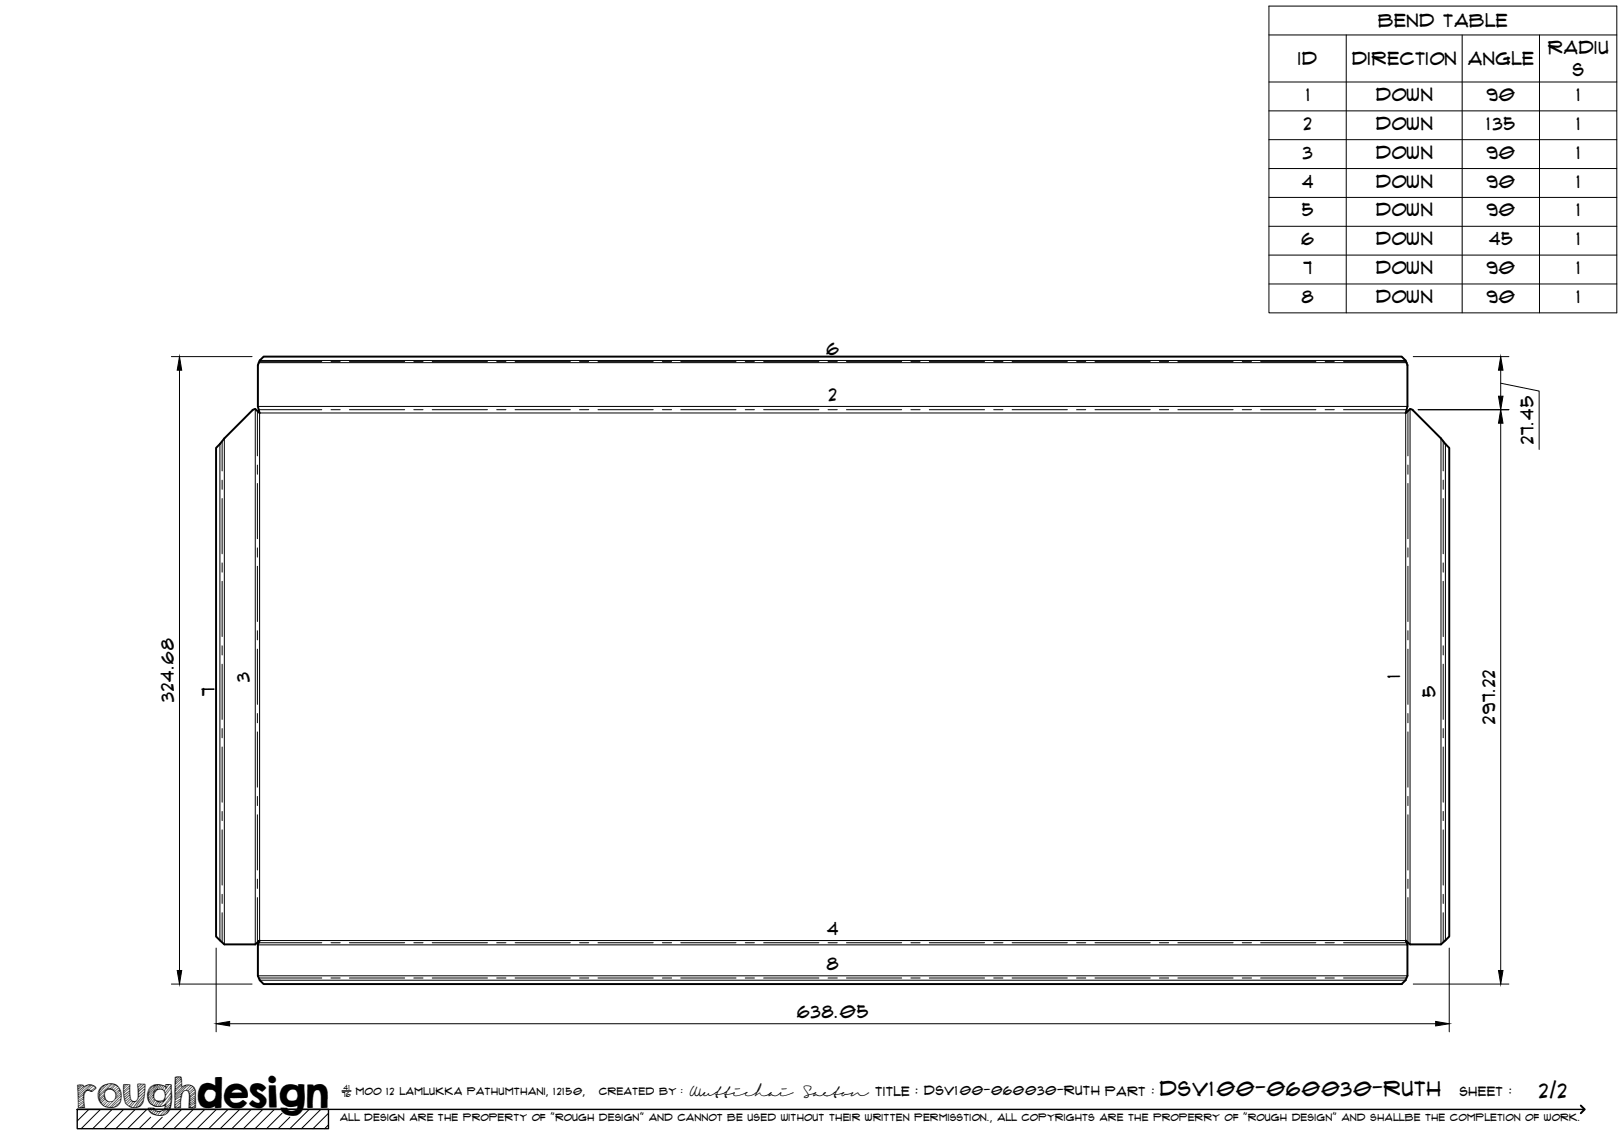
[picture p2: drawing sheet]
<svg xmlns="http://www.w3.org/2000/svg" width="420mm" height="297mm" viewBox="0 0 420 297" stroke-linecap="round" stroke-linejoin="round" font-family="sans-serif">
<!-- layer: Visible -->
<path d="M67.2 93.3l1-1h294.4l1 1 .5 1.2v10.7l-.4 1.7 1.1-1.1 .7 .3 7.3 7.3 2.1 2.5v126.4l-2.1 2.1h-8l-1.1-1 .4 1.1v8l-.5 1.1-1 1h-294.4l-1-1-.5-1.1v-8l.5-1.1-1.2 1h-8l-2.1-2.1v-126.4l2.1-2.5 7.3-7.3 .8-.3 1.1 1.1-.5-1.7v-10.7z" fill="none" stroke="#000" stroke-width=".51"/>
<!-- layer: Bend Center -->
<g fill="none" stroke="#000" stroke-width=".26">
<path d="M67.1 93.6h16.1M85.6 93.6h2.4M90.4 93.6h14.3M107.1 93.6h2.4M111.8 93.6h14.3M128.5 93.6h2.4M133.3 93.6h14.3M149.9 93.6h2.4M154.7 93.6h14.3M171.4 93.6h2.4M176.1 93.6h14.3M192.8 93.6h2.4"/>
<path d="M197.6 93.6h14.3M214.2 93.6h2.4M219 93.6h14.3M235.7 93.6h2.3M240.4 93.6h14.3M257.1 93.6h2.4M261.9 93.6h14.2M278.5 93.6h2.4M283.3 93.6h14.3M300 93.6h2.3M304.7 93.6h14.3M321.4 93.6h2.4"/>
<path d="M326.2 93.6h14.2M342.8 93.6h2.4M347.6 93.6h16.2M57.5 114.2v7.6M66.6 106.3v11.6M67 106h16.2M85.6 106h2.4M90.4 106h14.3M107.1 106h2.4M111.8 106h14.3M128.5 106h2.4M133.3 106h14.3"/>
<path d="M149.9 106h2.4M154.7 106h14.3M171.4 106h2.4M176.1 106h14.3M192.8 106h2.4M197.6 106h14.3M214.2 106h2.4M219 106h14.3M235.7 106h2.3M240.4 106h14.3M257.1 106h2.4M261.9 106h14.2"/>
<path d="M278.5 106h2.4M283.3 106h14.3M300 106h2.3M304.7 106h14.3M321.4 106h2.4M326.2 106h14.2M342.8 106h2.4M347.6 106h16.3M364.3 106.3v11.6M373.4 114.2v7.6M57.5 124.2v2.4M57.5 129v14.3"/>
<path d="M66.6 120.3v2.4M66.6 125.1v14.3M364.3 120.3v2.4M364.3 125.1v14.3M373.4 124.2v2.4M373.4 129v14.3M57.5 145.7v2.3M57.5 150.4v14.3M66.6 141.8v2.4M66.6 146.5v14.3M364.3 141.8v2.4M364.3 146.5v14.3"/>
<path d="M373.4 145.7v2.3M373.4 150.4v14.3M57.5 167.1v2.4M57.5 171.9v14.2M66.6 163.2v2.4M66.6 168v14.3M364.3 163.2v2.4M364.3 168v14.3M373.4 167.1v2.4M373.4 171.9v14.2M57.5 188.5v2.4M57.5 193.3v14.3"/>
<path d="M66.6 184.6v2.4M66.6 189.4v14.3M364.3 184.6v2.4M364.3 189.4v14.3M373.4 188.5v2.4M373.4 193.3v14.3M57.5 210v2.3M57.5 214.7v14.3M66.6 206.1v2.3M66.6 210.8v14.3M364.3 206.1v2.3M364.3 210.8v14.3"/>
<path d="M373.4 210v2.3M373.4 214.7v14.3M57.5 231.4v2.4M57.5 236.2v7.6M66.6 227.5v2.4M66.6 232.2v11.6M364.3 227.5v2.4M364.3 232.2v11.6M373.4 231.4v2.4M373.4 236.2v7.6M67 253.1h16.2M67 243.9h16.2"/>
<path d="M85.6 253.1h2.4M85.6 243.9h2.4M90.4 253.1h14.3M90.4 243.9h14.3M107.1 253.1h2.4M107.1 243.9h2.4M111.8 253.1h14.3M111.8 243.9h14.3M128.5 253.1h2.4M128.5 243.9h2.4M133.3 253.1h14.3M133.3 243.9h14.3"/>
<path d="M149.9 253.1h2.4M149.9 243.9h2.4M154.7 253.1h14.3M154.7 243.9h14.3M171.4 253.1h2.4M171.4 243.9h2.4M176.1 253.1h14.3M176.1 243.9h14.3M192.8 253.1h2.4M192.8 243.9h2.4M197.6 253.1h14.3M197.6 243.9h14.3"/>
<path d="M214.2 253.1h2.4M214.2 243.9h2.4M219 253.1h14.3M219 243.9h14.3M235.7 253.1h2.3M235.7 243.9h2.3M240.4 253.1h14.3M240.4 243.9h14.3M257.1 253.1h2.4M257.1 243.9h2.4M261.9 253.1h14.2M261.9 243.9h14.2"/>
<path d="M278.5 253.1h2.4M278.5 243.9h2.4M283.3 253.1h14.3M283.3 243.9h14.3M300 253.1h2.3M300 243.9h2.3M304.7 253.1h14.3M304.7 243.9h14.3M321.4 253.1h2.4M321.4 243.9h2.4M326.2 253.1h14.2M326.2 243.9h14.2"/>
<path d="M342.8 253.1h2.4M342.8 243.9h2.4M347.6 253.1h16.3M347.6 243.9h16.3"/>
</g>
<!-- layer: Visible Narrow -->
<g fill="none" stroke="#000" stroke-width=".26">
<path d="M67 93.8h296.9M67.2 93.3h296.4M56.9 114.9v128.4M58 113.4v131M66 105.8v138.6M66.7 105.2h297.4M67.2 106.9h296.5v136.5h-296.5zM364.8 105.8v138.6M372.8 113.4v131M374 114.9v128.4M66.7 252.5h297.4M66.7 244.5h297.4"/>
<path d="M67.2 253.6h296.4"/>
</g>
<!-- layer: TitleBlock -->
<path d="M20 287h65v5h-65zM20 287h390M88.5 282.3h2.3" fill="none" stroke="#000" stroke-width=".36"/>
<path d="M409 286.1l1 .9-1 1" fill="none" stroke="#000" stroke-width=".51"/>
<g fill="none" stroke="#000" stroke-width=".26">
<path d="M23 287l-3 3.1M26 287l-5 5M29 287l-5 5M32 287l-5 5M35 287l-5 5M38 287l-5 5M39 289.1l-3 2.9M42 289.1l-3 2.9M47 287l-5 5M50 287l-5 5M53 287l-5 5M56 287l-5 5"/>
<path d="M59 287l-5 5M62 287l-5 5M65 287l-5 5M68 287l-5 5M71 287l-5 5M73 288l-4 4M75 289.1l-3 2.9M80 287l-5 5M83 287l-5 5M85 288l-4 4M85 291l-1 1"/>
</g>
<!-- layer: Bend Tables -->
<g fill="none" stroke="#000" stroke-width=".26">
<path d="M328.3 1.6h90v79.3h-90zM328.3 9h90M348.3 9v71.9M378.3 9v71.9M398.3 9v71.9M328.3 21.2h90M328.3 28.7h90M328.3 36.1h90M328.3 43.6h90M328.3 51.1h90M328.3 58.6h90M328.3 66h90"/>
<path d="M328.3 73.5h90"/>
</g>
<!-- layer: FD_Dimensions -->
<path d="M44.3 92.3h20.9M46.4 95.8v155.3M365.6 92.3h24.8M388.3 99.2l9.9 2v15.1M388.3 95.8v6.7M366.9 106h23.5M388.3 109.5v141.6M44.3 254.6h20.9M55.9 245.3v21.7M365.6 254.6h24.8M374.9 245.3v21.7M59.4 264.9h312" fill="none" stroke="#000" stroke-width=".26"/>
<path d="M46.4 92.3l.6 3.5h-1.2zM388.3 92.3l.6 3.5h-1.2zM388.3 106l.6 3.5h-1.2zM387.7 102.5h1.2l-.6 3.5zM45.8 251.1h1.2l-.6 3.5zM387.7 251.1h1.2l-.6 3.5zM55.9 264.9l3.5-.6v1.2zM371.4 264.3l3.5 .6-3.5 .6z" fill="#000" stroke="#000" stroke-width=".26"/>
<text font-size="9.7" x="19.9" y="286.8">roughdesign</text>
<g font-size="5.3">
<text x="300.1" y="283.6">DSV100-060030-Ruth</text>
<text x="398.2" y="284">2/2</text>
</g>
<g font-size="4.6">
<text x="356.6" y="7">Bend Table</text>
<text x="335.9" y="16.9">ID</text>
<text x="349.8" y="16.8">Direction</text>
<text x="379.8" y="16.9">Angle</text>
<text x="400.5" y="13.9">Radiu</text>
<text x="406.9" y="19.8">s</text>
<text x="338" y="26.1">1</text>
<text x="356" y="26.1">Down</text>
<text x="384.6" y="26.1">90</text>
<text x="408" y="26.1">1</text>
<text x="337.3" y="33.6">2</text>
<text x="356" y="33.6">Down</text>
<text x="384.7" y="33.6">135</text>
<text x="408" y="33.6">1</text>
<text x="337.1" y="41">3</text>
<text x="356" y="41.1">Down</text>
<text x="384.6" y="41">90</text>
<text x="408" y="41">1</text>
<text x="336.9" y="48.5">4</text>
<text x="356" y="48.5">Down</text>
<text x="384.6" y="48.5">90</text>
<text x="408" y="48.5">1</text>
<text x="336.9" y="56">5</text>
<text x="356" y="56">Down</text>
<text x="384.6" y="56">90</text>
<text x="408" y="56">1</text>
<text x="336.7" y="63.4">6</text>
<text x="356" y="63.5">Down</text>
<text x="385.3" y="63.4">45</text>
<text x="408" y="63.4">1</text>
<text x="337.2" y="70.9">7</text>
<text x="356" y="70.9">Down</text>
<text x="384.6" y="70.9">90</text>
<text x="408" y="70.9">1</text>
<text x="336.8" y="78.4">8</text>
<text x="356" y="78.4">Down</text>
<text x="384.6" y="78.4">90</text>
<text x="408" y="78.4">1</text>
<text x="213.8" y="91.8">6</text>
<text x="214.4" y="103.7">2</text>
<text x="396.7" y="114.9" transform="rotate(-90 396.7 114.9)">27.45</text>
<text x="64.6" y="176.3" transform="rotate(-90 64.6 176.3)">3</text>
<text x="362.2" y="175.4" transform="rotate(-90 362.2 175.4)">1</text>
<text x="44.9" y="181.6" transform="rotate(-90 44.9 181.6)">324.68</text>
<text x="55.5" y="180.1" transform="rotate(-90 55.5 180.1)">7</text>
<text x="371.4" y="180.4" transform="rotate(-90 371.4 180.4)">5</text>
<text x="386.8" y="187.2" transform="rotate(-90 386.8 187.2)">297.22</text>
<text x="214" y="241.9">4</text>
<text x="213.9" y="251">8</text>
<text x="206.3" y="263.4">638.05</text>
</g>
<g font-size="3.4">
<text x="178.3" y="283.5">Wuttichai</text>
<text x="208.1" y="283.5">Saeton title : DSV100-060030-Ruth Part :</text>
</g>
<text font-size="3.3" x="377.7" y="283.5">sheet :</text>
<g font-size="2.7">
<text x="92.1" y="283.3">moo 12 Lamlukka pathumthani, 12150,</text>
<text x="155" y="283.3">created by :</text>
</g>
<text font-size="2.6" x="88" y="290.1">all design are the property of &quot;rough design&quot; and cannot be used without their written permisstion., all copyrights are the properry of &quot;rough design&quot; and shallbe the completion of work.</text>
<g font-size="1.9">
<text x="88.5" y="283.9">76</text>
<text x="88.9" y="282.1">41</text>
</g>
</svg>
